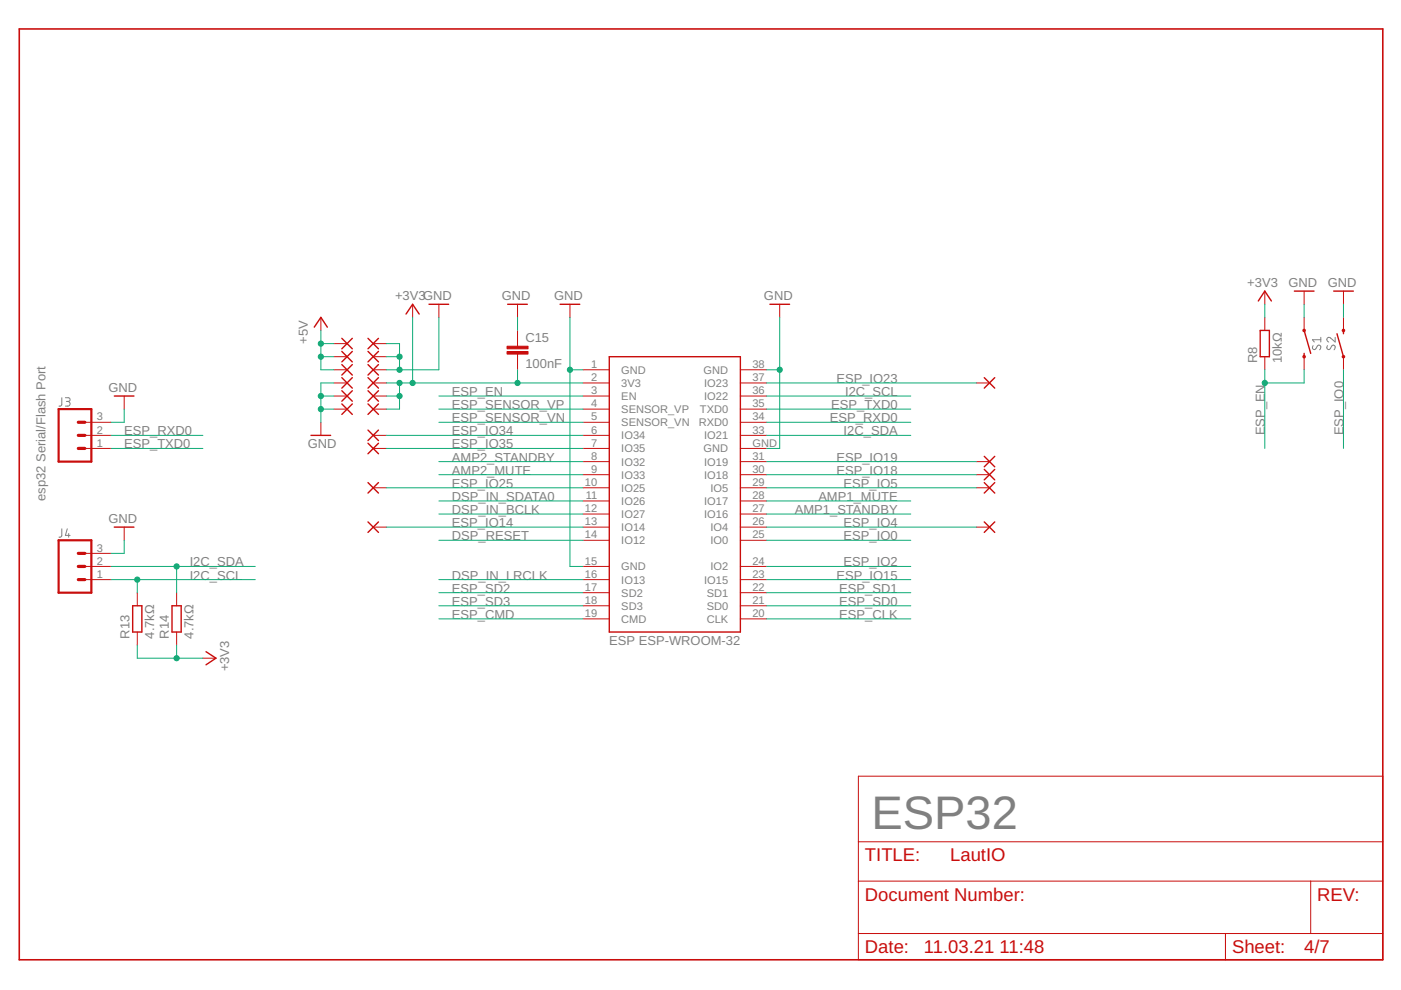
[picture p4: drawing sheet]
<svg xmlns="http://www.w3.org/2000/svg" width="297mm" height="210mm" viewBox="0 0 297 210" stroke-linecap="round" stroke-linejoin="round" font-family="sans-serif">
<path d="M278.4 73.3l-.1 .2a.41 .41 0 0 0 .1 .5 .41 .41 0 0 0 .6-.1l.3-.5a.45 .45 0 0 1 .7-.1 .45 .45 0 0 1-.1 .7l-.1 .2M280 72h-1.7l.4 .5M280 71.5v1M281.5 73.3a.45 .45 0 0 0-.2 .6 .45 .45 0 0 0 .7 .1l.3-.6a.45 .45 0 0 1 .7-.1 .45 .45 0 0 1 0 .7l-.1 .2M283.1 71.5v1l-1-.8a.49 .49 0 0 0-.8 .1 .49 .49 0 0 0 .4 .7M13.1 84.3v1.6l-.3 .2h-.3M13.9 84.3h.6a.39 .39 0 0 1 .4 .4 .39 .39 0 0 1-.4 .4h-.4M14.4 85.1a.5 .5 0 0 1 .5 .5 .5 .5 0 0 1-.5 .5h-.5M13.1 112.1v1.6l-.3 .2h-.3M14.3 112.1l-.4 1.4h1M14.6 113.1v.8" fill="none" stroke="#808080" stroke-width=".21"/>
<path d="M4.1 6.1h289.1v197.4h-289.1z" fill="none" stroke="#c90d0c" stroke-width=".34"/>
<g fill="none" stroke="#c90d0c" stroke-width=".21">
<path d="M68 67.3v2.8M70.8 78.4h2.8M70.8 75.6h2.8M70.8 72.9h2.8M79.1 78.4h2.8M79.1 75.6h2.8M79.1 72.9h2.8M87.5 64.5v2.8M93 64.5v2.8M109.7 64.5v2.8M109.7 70.1v3.3M109.7 75.1v3.3"/>
<path d="M120.8 64.5v2.8M123.6 78.4h5.6M157 78.4h5.5M165.3 64.5v2.8M268.2 61.7v2.8M268.2 67.3v2.8M268.2 75.6v2.8M276.5 61.7v2.8M276.5 67.3v2.8M276.5 75.6v2.8M284.8 61.7v2.8M284.8 67.3v2.8"/>
<path d="M284.8 75.6v2.8M18 89.5h5.5M18 92.3h5.5M18 95.1h5.5M26.3 84v2.7M68 89.5v2.8M70.8 84h2.8M70.8 86.7h2.8M70.8 81.2h2.8M79.1 84h2.8M79.1 86.7h2.8M79.1 92.3h2.8"/>
<path d="M79.1 95.1h2.8M79.1 81.2h2.8M123.6 84h5.6M123.6 86.7h5.6M123.6 89.5h5.6M123.6 92.3h5.6M123.6 95.1h5.6M123.6 97.9h5.6M123.6 81.2h5.6M157 84h5.5M157 86.7h5.5M157 89.5h5.5"/>
<path d="M157 92.3h5.5M157 95.1h5.5M157 97.9h5.5M157 81.2h5.5M207 97.9h2.8M207 81.2h2.8M18 117.3h5.5M26.3 111.8v2.8M79.1 103.4h2.8M79.1 111.8h2.8M123.6 100.6h5.6M123.6 109h5.6"/>
<path d="M123.6 103.4h5.6M123.6 106.2h5.6M123.6 111.8h5.6M123.6 114.6h5.6M157 100.6h5.5M157 109h5.5M157 103.4h5.5M157 106.2h5.5M157 111.8h5.5M157 114.6h5.5M207 100.6h2.8M207 103.4h2.8"/>
<path d="M207 111.8h2.8M18 122.9h5.5M18 120.1h5.5M29.1 125.7v2.7M29.1 134v2.8M37.4 125.7v2.7M37.4 134v2.8M43 139.6h2.8M123.6 122.9h5.6M123.6 120.1h5.6M123.6 125.7h5.6M123.6 128.4h5.6"/>
<path d="M123.6 131.2h5.6M157 122.9h5.5M157 120.1h5.5M157 125.7h5.5M157 128.4h5.5M157 131.2h5.5M182 164.6h111.2v38.9h-111.2zM182 178.5h111.2M182 186.8h111.2M182 197.9h111.2M259.8 197.9v5.6M277.9 186.8v11.1"/>
</g>
<g fill="none" stroke="#c90d0c" stroke-width=".3">
<path d="M66.6 69.4l1.4-2.1 1.4 2.1M72.5 74.5l2.2 2.2M72.5 71.7l2.2 2.3M72.5 77.3l2.2 2.2M74.7 71.7l-2.2 2.3M74.7 74.5l-2.2 2.2M74.7 77.3l-2.2 2.2M78 77.3l2.2 2.2M78 74.5l2.2 2.2M78 71.7l2.2 2.3M80.2 77.3l-2.2 2.2M80.2 74.5l-2.2 2.2"/>
<path d="M80.2 71.7l-2.2 2.3M86.1 66.6l1.4-2.1 1.4 2.1M91 64.5h4.1M107.6 64.5h4.2M118.7 64.5h4.2M129.2 75.6h27.8v58.4h-27.8zM163.2 64.5h4.2M266.8 63.8l1.4-2.1 1.4 2.1M267.2 70.1h1.9v5.5h-1.9zM274.4 61.7h4.2M276.5 74.9v.7M276.5 70.1l1.4 4.8"/>
<path d="M282.8 61.7h4.1M283.5 70.8l1.3 4.8M284.8 70.1v.7M24.2 84h4.2M65.9 92.3h4.2M72.5 85.6l2.2 2.3M72.5 80.1l2.2 2.2M72.5 82.8l2.2 2.3M74.7 85.6l-2.2 2.3M74.7 82.8l-2.2 2.3M74.7 80.1l-2.2 2.2M78 94l2.2 2.2"/>
<path d="M78 91.2l2.2 2.2M78 80.1l2.2 2.2M78 82.8l2.2 2.3M78 85.6l2.2 2.3M80.2 94l-2.2 2.2M80.2 91.2l-2.2 2.2M80.2 80.1l-2.2 2.2M80.2 82.8l-2.2 2.3M80.2 85.6l-2.2 2.3M208.7 99.5l2.2 2.2M208.7 96.8l2.2 2.2M208.7 80.1l2.2 2.2"/>
<path d="M210.9 99.5l-2.2 2.2M210.9 96.8l-2.2 2.2M210.9 80.1l-2.2 2.2M24.2 111.8h4.2M78 110.7l2.2 2.2M78 102.3l2.2 2.2M80.2 110.7l-2.2 2.2M80.2 102.3l-2.2 2.2M208.7 110.7l2.2 2.2M208.7 102.3l2.2 2.2M210.9 110.7l-2.2 2.2M210.9 102.3l-2.2 2.2"/>
<path d="M28.1 128.4h2v5.6h-2zM36.5 128.4h1.9v5.6h-1.9zM43.7 138.2l2.1 1.4-2.1 1.3"/>
</g>
<g fill="#c90d0c" stroke="#c90d0c" stroke-width=".21">
<path d="M107.5 74.5h4.5v.6h-4.5z"/>
<path d="M107.5 73.4h4.5v.6h-4.5z"/>
</g>
<g fill="none" stroke="#c90d0c" stroke-width=".47">
<path d="M12.4 86.7h7v11.2h-7zM12.4 114.6h7v11.1h-7z"/>
<circle cx="276.5" cy="70.1" r=".15"/>
<circle cx="276.5" cy="75.6" r=".15"/>
<circle cx="284.8" cy="70.1" r=".15"/>
<circle cx="284.8" cy="75.6" r=".15"/>
</g>
<path d="M16.6 89.5h1.4M16.6 92.3h1.4M16.6 95.1h1.4M16.6 117.3h1.4M16.6 120.1h1.4M16.6 122.9h1.4" fill="none" stroke="#c90d0c" stroke-width=".68"/>
<g fill="none" stroke="#0dab76" stroke-width=".21">
<path d="M68 70.1v8.3h2.8M68 75.6h2.8M68 72.9h2.8M81.9 72.9h2.8v5.5M81.9 75.6h2.8M87.5 67.3v13.9M93 67.3v11.1h-11.1M109.7 67.3v2.8M109.7 78.4v2.8M120.8 67.3v52.8h2.8M120.8 78.4h2.8M162.5 78.4h2.8"/>
<path d="M165.3 67.3v27.8h-2.8M268.2 64.5v2.8M268.2 78.4v16.7M276.5 64.5v2.8M276.5 78.4v2.8h-8.3M284.8 64.5v2.8M284.8 78.4v16.7M23.5 95.1h19.5M23.5 92.3h19.5M26.3 86.7v2.8h-2.8M68 84h2.8M68 86.7h2.8"/>
<path d="M70.8 81.2h-2.8v8.3M81.9 95.1h41.7M81.9 81.2h41.7M81.9 84h2.8M81.9 92.3h41.7M84.7 81.2v5.5h-2.8M93 89.5h30.6M93 84h30.6M93 86.7h30.6M93 97.9h30.6M162.5 89.5h30.6M162.5 81.2h44.5"/>
<path d="M162.5 84h30.6M162.5 86.7h30.6M162.5 92.3h30.6M162.5 97.9h44.5M26.3 114.6v2.7h-2.8M81.9 103.4h41.7M81.9 111.8h41.7M93 100.6h30.6M93 109h30.6M93 106.2h30.6M93 114.6h30.6M162.5 100.6h44.5"/>
<path d="M162.5 109h30.6M162.5 103.4h44.5M162.5 106.2h30.6M162.5 111.8h44.5M162.5 114.6h30.6M23.5 120.1h30.6M23.5 122.9h30.6M29.1 136.8v2.8h13.9M29.1 122.9v2.8M37.4 120.1v5.6M37.4 136.8v2.8M93 122.9h30.6"/>
<path d="M93 125.7h30.6M93 128.4h30.6M93 131.2h30.6M162.5 120.1h30.6M162.5 122.9h30.6M162.5 125.7h30.6M162.5 128.4h30.6M162.5 131.2h30.6"/>
</g>
<g fill="#0dab76" stroke="#0dab76" stroke-width=".21">
<circle cx="120.8" cy="78.4" r=".55"/>
<circle cx="165.3" cy="78.4" r=".55"/>
<circle cx="84.7" cy="78.4" r=".55"/>
<circle cx="84.7" cy="75.6" r=".55"/>
<circle cx="68" cy="84" r=".55"/>
<circle cx="68" cy="86.7" r=".55"/>
<circle cx="109.7" cy="81.2" r=".55"/>
<circle cx="87.5" cy="81.2" r=".55"/>
<circle cx="84.7" cy="81.2" r=".55"/>
<circle cx="84.7" cy="84" r=".55"/>
<circle cx="37.4" cy="139.6" r=".55"/>
<circle cx="268.2" cy="81.2" r=".55"/>
<circle cx="29.1" cy="122.9" r=".55"/>
<circle cx="37.4" cy="120.1" r=".55"/>
<circle cx="68" cy="75.6" r=".55"/>
<circle cx="68" cy="72.9" r=".55"/>
</g>
<text font-size="10" fill="#808080" x="184.8" y="175.7">ESP32</text>
<g font-size="3.9" fill="#c90d0c">
<text x="183.4" y="182.6">TITLE:</text>
<text x="201.5" y="182.6">LautIO</text>
<text x="183.4" y="191">Document Number:</text>
<text x="279.3" y="191">REV:</text>
<text x="183.4" y="202.1">Date:</text>
<text x="195.9" y="202.1">11.03.21</text>
<text x="211.9" y="202.1">11:48</text>
<text x="261.2" y="202.1">Sheet:</text>
<text x="276.5" y="202.1">4/7</text>
</g>
<g font-size="2.8" fill="#808080">
<text x="83.8" y="63.7">+3V3GND</text>
<text x="106.4" y="63.7">GND</text>
<text x="117.5" y="63.7">GND</text>
<text x="162" y="63.7">GND</text>
<text x="264.4" y="60.9">+3V3</text>
<text x="273.2" y="60.9">GND</text>
<text x="281.5" y="60.9">GND</text>
<text x="65.2" y="72.8" transform="rotate(-90 65.2 72.8)">+5V</text>
<text x="111.4" y="78">100nF</text>
<text x="111.4" y="72.4">C15</text>
<text x="266.5" y="77" transform="rotate(-90 266.5 77)">R8</text>
<text x="271.8" y="77" transform="rotate(-90 271.8 77)">10kΩ</text>
<text x="23" y="83.1">GND</text>
<text x="95.8" y="84">ESP_EN</text>
<text x="177.3" y="81.2">ESP_IO23</text>
<text x="179.2" y="84">I2C_SCL</text>
<text x="95.8" y="86.7">ESP_SENSOR_VP</text>
<text x="95.8" y="89.5">ESP_SENSOR_VN</text>
<text x="176" y="89.5">ESP_RXD0</text>
<text x="176.3" y="86.7">ESP_TXD0</text>
<text x="26.3" y="92.3">ESP_RXD0</text>
<text x="26.3" y="95.1">ESP_TXD0</text>
<text x="65.2" y="95.1">GND</text>
<text x="95.8" y="92.3">ESP_IO34</text>
<text x="95.8" y="95.1">ESP_IO35</text>
<text x="178.9" y="92.3">I2C_SDA</text>
<text x="268.2" y="92.3" transform="rotate(-90 268.2 92.3)">ESP_EN</text>
<text x="284.8" y="92.3" transform="rotate(-90 284.8 92.3)">ESP_IO0</text>
<text x="95.8" y="97.9">AMP2_STANDBY</text>
<text x="95.8" y="100.6">AMP2_MUTE</text>
<text x="177.3" y="100.6">ESP_IO18</text>
<text x="177.3" y="97.9">ESP_IO19</text>
<text x="9.6" y="106.2" transform="rotate(-90 9.6 106.2)">esp32 Serial/Flash Port</text>
<text x="95.8" y="103.4">ESP_IO25</text>
<text x="95.8" y="106.2">DSP_IN_SDATA0</text>
<text x="173.5" y="106.2">AMP1_MUTE</text>
<text x="178.9" y="103.4">ESP_IO5</text>
<text x="23" y="110.9">GND</text>
<text x="95.8" y="109">DSP_IN_BCLK</text>
<text x="95.8" y="111.8">ESP_IO14</text>
<text x="168.5" y="109">AMP1_STANDBY</text>
<text x="178.9" y="111.8">ESP_IO4</text>
<text x="95.8" y="114.5">DSP_RESET</text>
<text x="178.9" y="114.5">ESP_IO0</text>
<text x="40.2" y="122.9">I2C_SCL</text>
<text x="40.2" y="120.1">I2C_SDA</text>
<text x="95.8" y="125.7">ESP_SD2</text>
<text x="95.8" y="122.9">DSP_IN_LRCLK</text>
<text x="177.3" y="122.9">ESP_IO15</text>
<text x="177.9" y="125.7">ESP_SD1</text>
<text x="178.9" y="120.1">ESP_IO2</text>
<text x="95.8" y="128.4">ESP_SD3</text>
<text x="95.8" y="131.2">ESP_CMD</text>
<text x="177.9" y="131.2">ESP_CLK</text>
<text x="177.9" y="128.4">ESP_SD0</text>
<text x="27.5" y="135.4" transform="rotate(-90 27.5 135.4)">R13</text>
<text x="32.7" y="135.4" transform="rotate(-90 32.7 135.4)">4.7kΩ</text>
<text x="35.8" y="135.4" transform="rotate(-90 35.8 135.4)">R14</text>
<text x="41.1" y="135.4" transform="rotate(-90 41.1 135.4)">4.7kΩ</text>
<text x="129.2" y="136.8">ESP ESP-WROOM-32</text>
<text x="48.6" y="142.3" transform="rotate(-90 48.6 142.3)">+3V3</text>
</g>
<g font-size="2.3" fill="#808080">
<text x="125.3" y="78">1</text>
<text x="125.3" y="83.6">3</text>
<text x="125.3" y="80.8">2</text>
<text x="131.7" y="79.2">GND</text>
<text x="131.7" y="82">3V3</text>
<text x="149.2" y="79.2">GND</text>
<text x="149.3" y="82">IO23</text>
<text x="159.5" y="80.8">37</text>
<text x="159.5" y="83.6">36</text>
<text x="159.5" y="78">38</text>
<text x="20.5" y="89.1">3</text>
<text x="125.3" y="86.4">4</text>
<text x="125.3" y="89.1">5</text>
<text x="131.7" y="84.8">EN</text>
<text x="131.7" y="87.6">SENSOR_VP</text>
<text x="148.4" y="87.6">TXD0</text>
<text x="149.3" y="84.8">IO22</text>
<text x="159.5" y="89.1">34</text>
<text x="159.5" y="86.4">35</text>
<text x="20.5" y="94.7">1</text>
<text x="20.5" y="91.9">2</text>
<text x="125.3" y="91.9">6</text>
<text x="125.3" y="94.7">7</text>
<text x="131.7" y="90.4">SENSOR_VN</text>
<text x="131.7" y="93.1">IO34</text>
<text x="131.7" y="95.9">IO35</text>
<text x="148.2" y="90.4">RXD0</text>
<text x="149.2" y="95.9">GND</text>
<text x="149.3" y="93.1">IO21</text>
<text x="159.5" y="91.9">33</text>
<text x="159.5" y="94.7">GND</text>
<text x="125.3" y="97.5">8</text>
<text x="125.3" y="100.3">9</text>
<text x="131.7" y="98.7">IO32</text>
<text x="131.7" y="101.5">IO33</text>
<text x="149.3" y="101.5">IO18</text>
<text x="149.3" y="98.7">IO19</text>
<text x="159.5" y="100.3">30</text>
<text x="159.5" y="97.5">31</text>
<text x="124" y="103">10</text>
<text x="124.2" y="105.8">11</text>
<text x="131.7" y="104.3">IO25</text>
<text x="131.7" y="107">IO26</text>
<text x="149.3" y="107">IO17</text>
<text x="150.6" y="104.3">IO5</text>
<text x="159.5" y="103">29</text>
<text x="159.5" y="105.8">28</text>
<text x="124" y="108.6">12</text>
<text x="124" y="111.4">13</text>
<text x="131.7" y="109.8">IO27</text>
<text x="131.7" y="112.6">IO14</text>
<text x="149.3" y="109.8">IO16</text>
<text x="150.6" y="112.6">IO4</text>
<text x="159.5" y="108.6">27</text>
<text x="159.5" y="111.4">26</text>
<text x="20.5" y="119.7">2</text>
<text x="20.5" y="116.9">3</text>
<text x="124" y="114.2">14</text>
<text x="124" y="119.7">15</text>
<text x="131.7" y="115.4">IO12</text>
<text x="150.6" y="115.4">IO0</text>
<text x="159.5" y="114.2">25</text>
<text x="159.5" y="119.7">24</text>
<text x="20.5" y="122.5">1</text>
<text x="124" y="122.5">16</text>
<text x="124" y="125.3">17</text>
<text x="131.7" y="123.7">IO13</text>
<text x="131.7" y="120.9">GND</text>
<text x="149.3" y="123.7">IO15</text>
<text x="150.6" y="120.9">IO2</text>
<text x="159.5" y="122.5">23</text>
<text x="159.5" y="125.3">22</text>
<text x="124" y="128.1">18</text>
<text x="124" y="130.8">19</text>
<text x="131.7" y="126.5">SD2</text>
<text x="131.7" y="129.3">SD3</text>
<text x="149.8" y="126.5">SD1</text>
<text x="149.8" y="129.3">SD0</text>
<text x="159.5" y="130.8">20</text>
<text x="159.5" y="128.1">21</text>
<text x="131.7" y="132.1">CMD</text>
<text x="149.8" y="132.1">CLK</text>
</g>
</svg>
